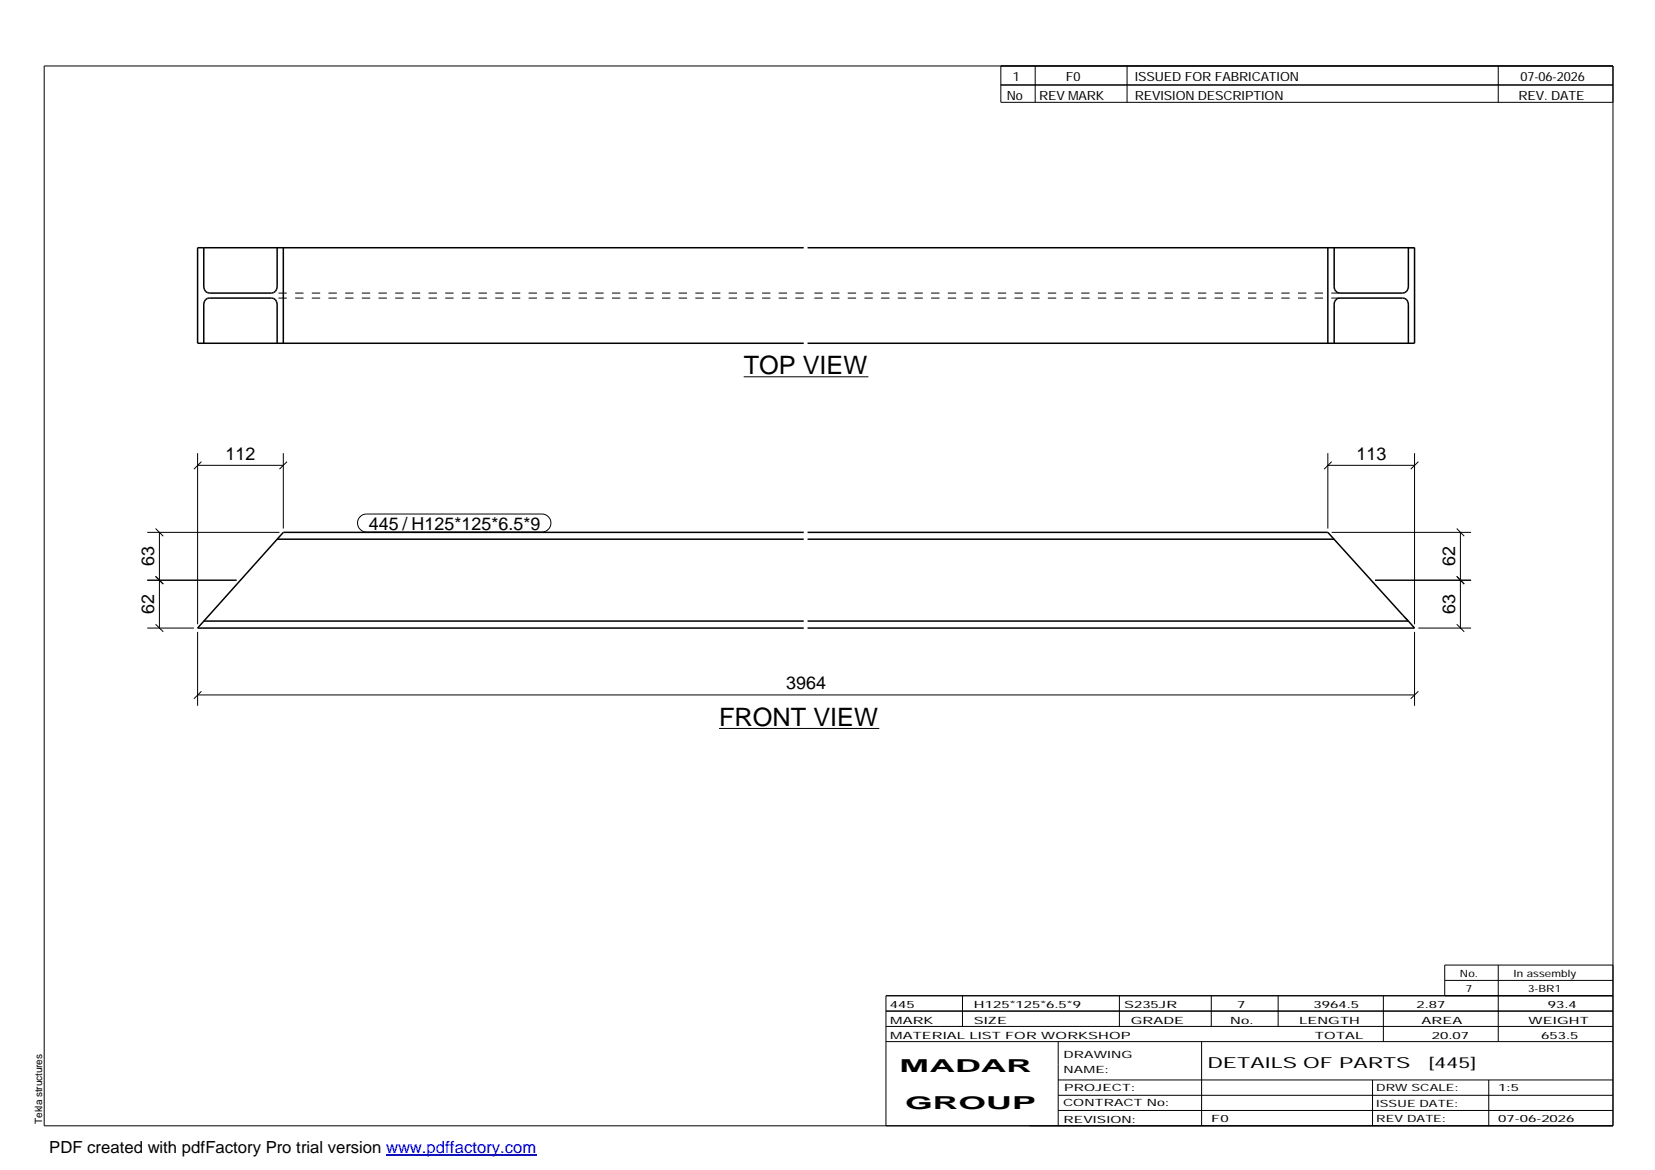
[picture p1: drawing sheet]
<svg xmlns="http://www.w3.org/2000/svg" width="420mm" height="297mm" viewBox="0 0 420 297" stroke-linecap="round" stroke-linejoin="round" font-family="sans-serif">
<g fill="none" stroke="#000" stroke-width=".38">
<path d="M51.7 62.9v9.9a1.53 1.53 0 0 0 1.4 1.6h15.9a1.53 1.53 0 0 0 1.4-1.6v-9.9M71.9 62.9v24.3M204 62.9h-153.8v24.3h153.8M205 62.9h154.1v24.3h-154.1M337.1 62.9v24.3M338.7 62.9v9.9a1.53 1.53 0 0 0 1.4 1.6h16a1.52 1.52 0 0 0 1.4-1.6v-9.9M51.7 87.2v-10a1.45 1.45 0 0 1 1.4-1.5h15.9a1.45 1.45 0 0 1 1.4 1.5v10M338.7 87.2v-10a1.45 1.45 0 0 1 1.4-1.5h16a1.45 1.45 0 0 1 1.4 1.5v10M70.4 136.9h133.6M204 135.2h-132.1l-21.7 24.3h153.8M205 135.2h132.1l20.4 22.5M205 136.9h133.7"/>
<path d="M51.7 157.7h152.3M205 157.7h152.5M357.5 157.7l1.6 1.8h-154.1"/>
</g>
<path d="M204 74.4h-135M204 75.7h-135M340.1 74.4h-135.1M340.1 75.7h-135.1M359.1 62.9h-1.6M338.8 137l-.1-.1M357.4 157.6l-.7-.9M357.5 157.7l-.1-.1" fill="none" stroke="#000" stroke-width=".25" stroke-dasharray="2.1 2.1" stroke-linecap="butt"/>
<g fill="none" stroke="#000" stroke-width=".25">
<path d="M11.2 16.7h398.3v269.1h-398.3zM254.1 16.7v9.3h155.4M262.8 16.7v9.3M286.1 16.7v9.3M380.4 16.7v9.3M254.1 21.6h155.4M188.8 95.7h31.7M50.2 115v43.5M50.2 118.1h21.7M51.1 117.2l-1.9 1.9M71.9 115v19.2M72.9 117.2l-1.9 1.9"/>
<path d="M337.1 118.1h22M337.1 115v19.2M338.1 117.2l-1.9 1.9M359.1 115v43.5M360.1 117.2l-2 1.9M37.4 135.2h33.6M39.5 134.2l1.9 1.9M40.5 135.2v24.3M91.4 131.2l.8-.5 .8-.2h44.6a2.29 2.29 0 0 1 2.3 2.3 2.29 2.29 0 0 1-2.3 2.3h-44.6a2.28 2.28 0 0 1-2.1-1.4 2.28 2.28 0 0 1 .5-2.5zM338.1 135.2h35.4M369.8 134.2l1.9 1.9M370.8 135.2v24.3"/>
<path d="M37.4 159.5h11.8M37.4 147.3h22.7M39.5 158.5l1.9 1.9M39.5 146.3l1.9 2M349.1 147.3h24.4M360.1 159.5h13.4M369.8 158.5l1.9 1.9M369.8 146.3l1.9 2M50.2 176.4h308.9M50.2 160.4v18.8M51.1 175.5l-1.9 1.9M359.1 160.4v18.8"/>
<path d="M360.1 175.5l-2 1.9M182.5 184.9h40.7M224.9 256.7h184.6M244.3 252.8v7.8M284.2 252.8v7.8M307.5 252.8v7.8M324.5 252.8v7.8M351.2 252.8v11.6M366.8 248.9h42.7M380.4 245v19.4M409.5 245h-42.7v7.8M409.5 252.8h-184.6v33"/>
<path d="M224.9 264.4h184.6M224.9 260.6h184.6M268.6 264.4v21.4M268.6 274.2h140.9M268.6 278.1h140.9M305.1 264.4v21.4M348.4 274.2v11.6M378 274.2v11.6M268.6 281.9h140.9"/>
</g>
<path d="M98 293.3h38.2" fill="none" stroke="#00f" stroke-width=".3"/>
<g font-size="6.4">
<text x="188.8" y="94.9">TOP VIEW</text>
<text x="182.5" y="184.2">FRONT VIEW</text>
</g>
<g font-size="4.5">
<text x="57.3" y="116.7">112</text>
<text x="344.3" y="116.7">113</text>
<text x="93.6" y="134.5">445 / H125*125*6.5*9</text>
<text x="39.1" y="143.7" transform="rotate(-90 39.1 143.7)">63</text>
<text x="369.4" y="143.7" transform="rotate(-90 369.4 143.7)">62</text>
<text x="39.1" y="155.9" transform="rotate(-90 39.1 155.9)">62</text>
<text x="369.4" y="155.9" transform="rotate(-90 369.4 155.9)">63</text>
<text x="199.6" y="175">3964</text>
<text x="228.4" y="272.3">MADAR</text>
<text x="229.8" y="281.6">GROUP</text>
</g>
<text font-size="4.2" x="12.5" y="292.7">PDF created with pdfFactory Pro trial version www.pdffactory.com</text>
<g font-size="3.9">
<text x="306.5" y="271.3">DETAILS OF PARTS</text>
<text x="362.7" y="271.3">[445]</text>
</g>
<g font-size="3.2">
<text x="257.1" y="20.5">1</text>
<text x="270.6" y="20.5">F0</text>
<text x="288.1" y="20.5">ISSUED FOR FABRICATION</text>
<text x="386" y="20.5">07-06-2026</text>
<text x="255.6" y="25.5">No</text>
<text x="263.8" y="25.5">REV MARK</text>
<text x="288.1" y="25.5">REVISION DESCRIPTION</text>
<text x="385.5" y="25.5">REV. DATE</text>
</g>
<g font-size="2.5">
<text x="370.6" y="247.9">No.</text>
<text x="372.1" y="251.8">7</text>
<text x="384.3" y="247.9">In assembly</text>
<text x="387.9" y="251.8">3-BR1</text>
<text x="225.9" y="255.9">445</text>
<text x="247.3" y="255.9">H125*125*6.5*9</text>
<text x="285.4" y="255.9">S235JR</text>
<text x="314.1" y="255.9">7</text>
<text x="333.5" y="255.9">3964.5</text>
<text x="359.6" y="255.9">2.87</text>
<text x="392.9" y="255.9">93.4</text>
<text x="226" y="263.7">MATERIAL LIST FOR WORKSHOP</text>
<text x="226" y="259.9">MARK</text>
<text x="247.2" y="259.9">SIZE</text>
<text x="287.1" y="259.9">GRADE</text>
<text x="312.3" y="259.9">No.</text>
<text x="329.8" y="259.9">LENGTH</text>
<text x="333.8" y="263.7">TOTAL</text>
<text x="360.9" y="259.9">AREA</text>
<text x="363.5" y="263.7">20.07</text>
<text x="388.1" y="259.9">WEIGHT</text>
<text x="391.3" y="263.7">653.5</text>
<text x="270" y="268.5">DRAWING</text>
<text x="270" y="272.5">NAME:</text>
<text x="269.9" y="280.9">CONTRACT No:</text>
<text x="270.2" y="277">PROJECT:</text>
<text x="349.4" y="277.1">DRW SCALE:</text>
<text x="349.4" y="281">ISSUE DATE:</text>
<text x="380.4" y="277.1">1:5</text>
<text x="10.7" y="285.4" transform="rotate(-90 10.7 285.4)">Tekla structures</text>
<text x="270" y="285">REVISION:</text>
<text x="307.5" y="284.8">F0</text>
<text x="349.4" y="284.8">REV DATE:</text>
<text x="380.4" y="284.8">07-06-2026</text>
</g>
</svg>
